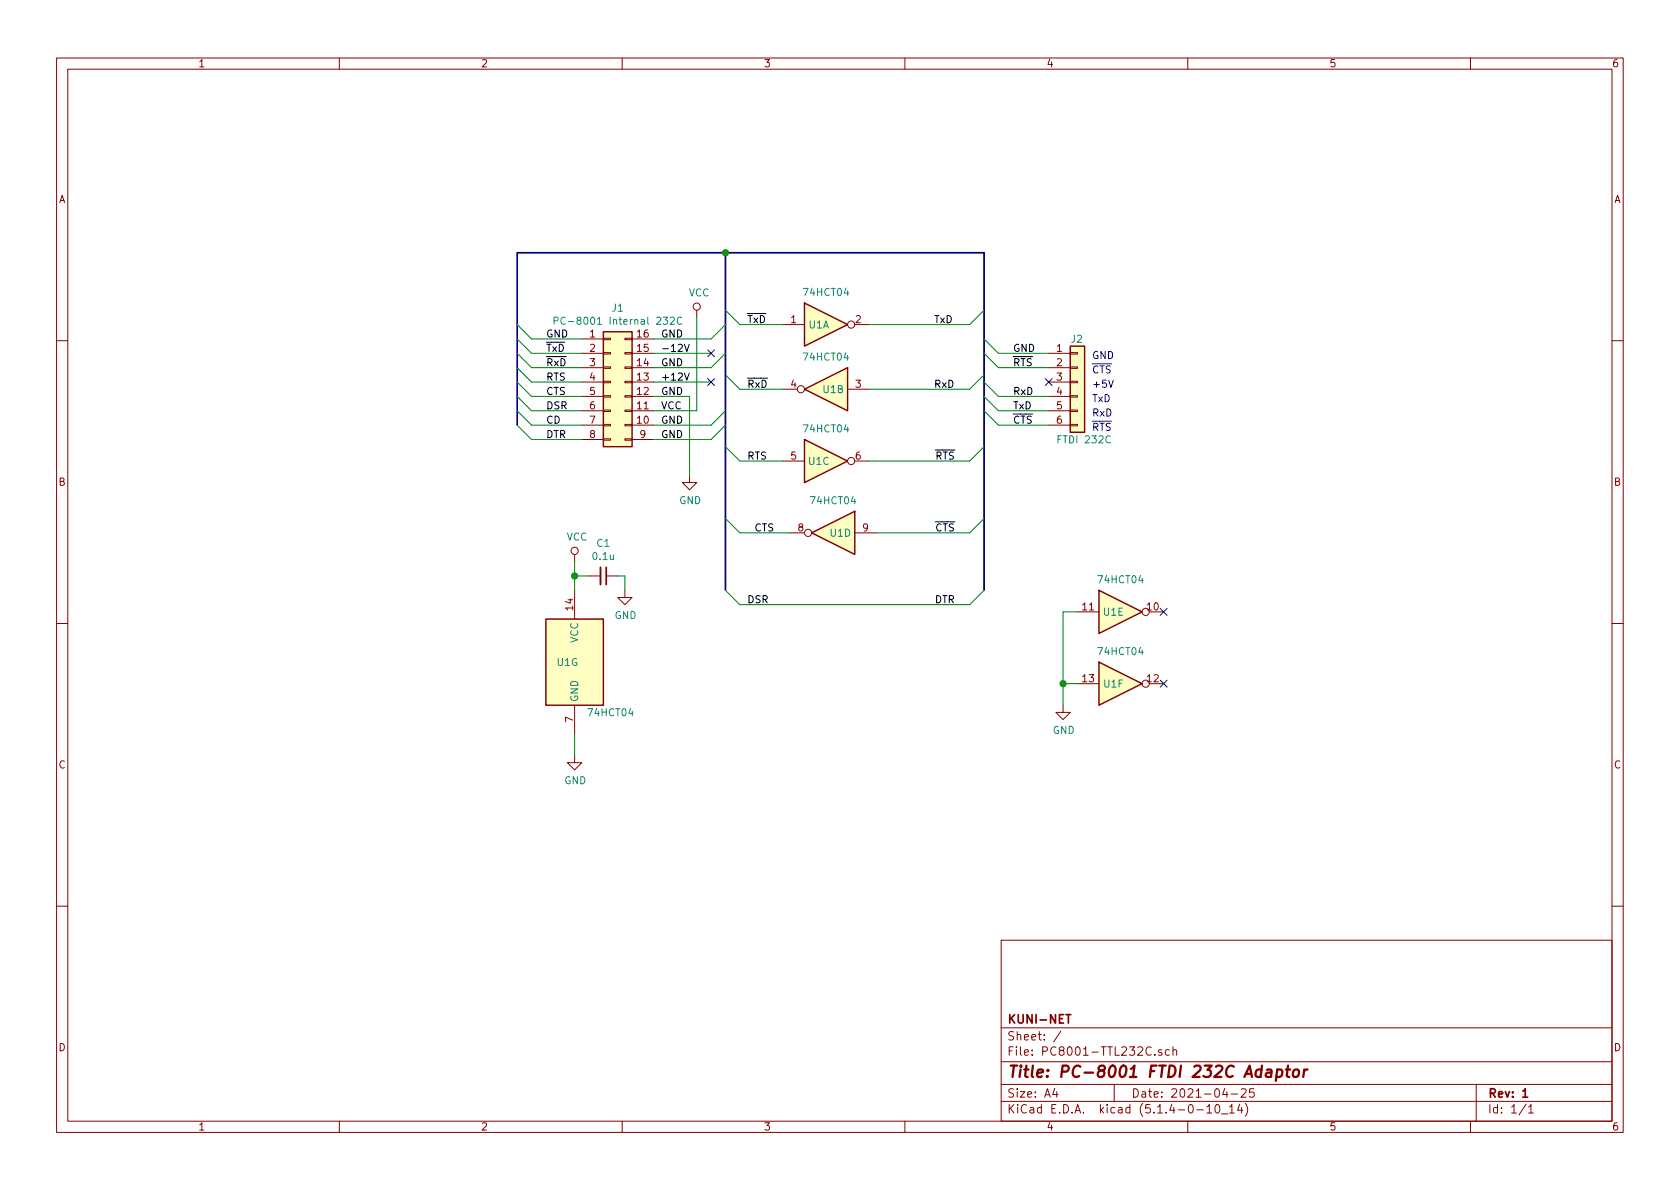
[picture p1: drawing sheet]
<svg xmlns="http://www.w3.org/2000/svg" width="297mm" height="210mm" viewBox="0 0 297 210" stroke-linecap="round" stroke-linejoin="round" font-family="sans-serif">
<g fill="none" stroke="#840000" stroke-width=".18">
<path d="M10 10.3h277v189.9h-277zM12 12.2h273v186.1h-273zM60 10.3v1.9M110 10.3v1.9M160 10.3v1.9M210 10.3v1.9M260 10.3v1.9M102.9 59.9h3.8M106.7 59.8h1.2v.3h-1.2zM110.5 59.8h1.3v.3h-1.3zM111.8 59.9h3.8M123.2 54.9v1.2"/>
<path d="M138.4 57.4h3.8M151.1 57.4h2.6M10 60.2h2M102.9 75.2h3.8M102.9 72.6h3.8M102.9 70.1h3.8M102.9 67.6h3.8M102.9 65h3.8M102.9 62.5h3.8M102.9 77.7h3.8M106.7 72.5h1.2v.3h-1.2zM106.7 75.1h1.2v.2h-1.2z"/>
<path d="M106.7 77.6h1.2v.2h-1.2zM106.7 70h1.2v.2h-1.2zM106.7 64.9h1.2v.2h-1.2zM106.7 62.4h1.2v.2h-1.2zM106.7 67.4h1.2v.3h-1.2zM110.5 72.5h1.3v.3h-1.3zM110.5 75.1h1.3v.2h-1.3zM110.5 77.6h1.3v.2h-1.3zM110.5 70h1.3v.2h-1.3zM110.5 64.9h1.3v.2h-1.3zM110.5 62.4h1.3v.2h-1.3zM110.5 67.4h1.3v.3h-1.3z"/>
<path d="M111.8 75.2h3.8M111.8 72.6h3.8M111.8 70.1h3.8M111.8 67.6h3.8M111.8 65h3.8M111.8 62.5h3.8M111.8 77.7h3.8M138.4 68.8h2.6M149.9 68.8h3.8M185.4 75.2h3.8M185.4 72.6h3.8M185.4 70.1h3.8"/>
<path d="M185.4 67.6h3.8M185.4 65h3.8M185.4 62.5h3.8M189.2 72.5h1.3v.3h-1.3zM189.2 75.1h1.3v.2h-1.3zM189.2 70h1.3v.2h-1.3zM189.2 64.9h1.3v.2h-1.3zM189.2 62.4h1.3v.2h-1.3zM189.2 67.4h1.3v.3h-1.3zM285 60.2h2M101.6 98v1.3M121.9 84.1v1.2h1.3l-1.3 1.3-1.3-1.3h1.3"/>
<path d="M138.4 81.5h3.8M139.7 94.2h2.5M151.1 94.2h3.8M151.1 81.5h2.6M10 110.3h2M101.6 104.4v5.1M104.1 101.8h2.1M107.2 101.8h2M110.5 104.4v1.3h1.3l-1.3 1.2-1.3-1.2h1.3M190.5 108.2h3.8M203.2 108.2h2.5M285 110.3h2"/>
<path d="M101.6 133.6v1.3h1.3l-1.3 1.2-1.3-1.2h1.3M101.6 124.7v5.1M188 124.7v1.3h1.2l-1.2 1.2-1.3-1.2h1.3M190.5 120.9h3.8M203.2 120.9h2.5M10 160.2h2M177 166.3h108v32h-108zM285 160.2h2M60 198.3v1.9M110 198.3v1.9M160 198.3v1.9M177 194.8h108"/>
<path d="M177 191.8h108M177 187.8h108M177 181.8h108M186.5 192.5l-.4 1h1M186.8 193v1M187.6 182.3l-1.3 2M197 191.8v3M204.2 186.5v.1M205.4 185.7a.37 .37 0 0 0-.6 .1l.1 .2 .5 .2 .1 .1-.2 .3-.5-.1M206.8 185.7l-.5-.1-.3 .3 .2 .6h.6M207.4 185.7h.1a.37 .37 0 0 1 .6 .1v.8M207.4 185.1v1.5"/>
<path d="M210 198.3v1.9M211.6 196.3h1.2M213.4 195.8l.4-.5v1.5M213.4 196.8h.8M215 195.4l.3-.1a.94 .94 0 0 1 0 1.5 .8 .8 0 0 1-.6-.6 .8 .8 0 0 1 .3-.8zM216 197h1.1M216.6 192.5l-.4 1h.9M216.9 193v1M217.4 195.8l.4-.5v1.5M217.4 196.8h.8M217.7 193.5h1.1M219.2 195.2l-.4 1.1h.9"/>
<path d="M219.5 192.7l.2-.2h.3l.3 .2v.3v.2l-.9 .8h.9M219.5 195.8v1M220.2 195.1a1.71 1.71 0 0 1 0 2.3M221.7 192.5h-.7l-.1 .7 .2-.1 .5 .1 .2 .2-.1 .5-.2 .1-.6-.1M260 198.3v1.9M261 191.8v6.5M269.8 195.2l-1.2 2M270.3 195.8l.4-.5v1.5M270.3 196.8h.8"/>
<circle cx="123.2" cy="54.2" r=".63"/>
<circle cx="150.5" cy="57.4" r=".63"/>
<circle cx="141.6" cy="68.8" r=".63"/>
<circle cx="101.6" cy="97.4" r=".63"/>
<circle cx="142.9" cy="94.2" r=".63"/>
<circle cx="150.5" cy="81.5" r=".63"/>
<circle cx="202.6" cy="108.2" r=".63"/>
<circle cx="202.6" cy="120.9" r=".63"/>
</g>
<path d="M107.2 100.3v3.1M188.5 179.4h.8M188.9 179.4v1.5M269.2 193l.5-.5v1.5M269.2 194h.9" fill="none" stroke="#840000" stroke-width=".3"/>
<path d="M224 189.2h.8l-.1 1.2M224.8 189.6l-.7 .1a.4 .4 0 0 0-.3 .3 .4 .4 0 0 0 .2 .4l.7-.1M225.8 189.2a.68 .68 0 0 1 .9 .1v.8a.66 .66 0 0 1-1 .2M225.8 189.1l-.2 2M227.4 189.1h.7M227.7 188.4l-.2 1.8 .1 .1 .4 .1M228.8 189.3a.51 .51 0 0 1 .5-.2 .51 .51 0 0 1 .4 .4l-.1 .6a.54 .54 0 0 1-.5 .4 .54 .54 0 0 1-.5-.4zM230.6 189.1l-.2 1.3M231.2 189.1a.55 .55 0 0 0-.6 .4" fill="none" stroke="#840000" stroke-width=".41"/>
<g fill="#ffffc2" stroke="#ffffc2" stroke-width=".18">
<path d="M106.7 58.7h5.1v20.3h-5.1z"/>
<path d="M142.2 68.8l7.7-3.8v7.6z"/>
<path d="M96.5 109.5h10.2v15.2h-10.2z"/>
<path d="M194.3 117.1l7.6 3.8-7.6 3.8z"/>
<path d="M194.3 104.4l7.6 3.8-7.6 3.8z"/>
<path d="M143.5 94.2l7.6-3.8v7.6z"/>
<path d="M142.2 77.7l7.7 3.8-7.7 3.8z"/>
<path d="M142.2 53.6l7.7 3.8-7.7 3.8z"/>
<path d="M189.2 61.2h2.6v15.2h-2.6z"/>
</g>
<path d="M106.7 58.7h5.1v20.3h-5.1zM142.2 53.6l7.7 3.8-7.7 3.8zM142.2 68.8l7.7-3.8v7.6zM142.2 77.7l7.7 3.8-7.7 3.8zM189.2 61.2h2.6v15.2h-2.6zM143.5 94.2l7.6-3.8v7.6zM96.5 109.5h10.2v15.2h-10.2zM194.3 117.1l7.6 3.8-7.6 3.8zM194.3 104.4l7.6 3.8-7.6 3.8z" fill="none" stroke="#840000" stroke-width=".25"/>
<path d="M98 56.7l.6-.1v-.4l-.1-.1h-.5v1.2M99.9 56.2a.6 .6 0 0 0-.8 .4 .6 .6 0 0 0 .6 .7l.2-.1M118.5 56.2l.5-.1 .3 .3-.8 .9h.8M120.5 56.2a.6 .6 0 0 0-.8 .4 .6 .6 0 0 0 .6 .7l.2-.1" fill="none" stroke="#008484" stroke-width=".18"/>
<path d="M106.2 100.3v3.1" fill="none" stroke="#840000" stroke-width=".33"/>
<path d="M128.3 44.7v59.7M91.4 75.2v-30.5h82.6v59.7" fill="none" stroke="#000084" stroke-width=".3"/>
<g fill="none" stroke="#008400" stroke-width=".18">
<path d="M91.4 57.4l2.6 2.5h8.9M91.4 59.9l2.6 2.6h8.9M123.2 56.1v16.5h-7.6M128.3 57.4l-2.6 2.5h-10.1M128.3 54.9l2.5 2.5h7.6M174 59.9l2.5 2.6h8.9M174 54.9l-2.6 2.5h-17.7M91.4 62.5l2.6 2.5h8.9M91.4 67.6l2.6 2.5h8.9M91.4 70.1l2.6 2.5h8.9M91.4 72.6l2.6 2.6h8.9M91.4 65l2.6 2.6h8.9"/>
<path d="M91.4 75.2l2.6 2.5h8.9M115.6 62.5h10.1M115.6 70.1h6.3v14M115.6 67.6h10.1M128.3 79l2.5 2.5h7.6M128.3 62.5l-2.6 2.5h-10.1M128.3 72.6l-2.6 2.6h-10.1M128.3 75.2l-2.6 2.5h-10.1M128.3 66.3l2.5 2.5h7.6M174 79l-2.6 2.5h-17.7M174 62.5l2.5 2.5h8.9M174 67.6l2.5 2.5h8.9"/>
<path d="M174 70.1l2.5 2.5h8.9M174 72.6l2.5 2.6h8.9M174 66.3l-2.6 2.5h-17.7M101.6 99.3v5.1M128.3 91.7l2.5 2.5h8.9M174 91.7l-2.6 2.5h-16.5M101.6 101.8h2.5M109.2 101.8h1.3v2.6M128.3 104.4l2.5 2.5h40.6l2.6-2.5M190.5 108.2h-2.5v16.5M101.6 129.8v3.8M188 120.9h2.5"/>
</g>
<path d="M121 66l.4 1.2 .5-1.2M121 60.9l.4 1.2 .5-1.2" fill="none" stroke="#000" stroke-width=".18"/>
<path d="M196 67.2l.4 1.3 .4-1.3" fill="none" stroke="#0000c2" stroke-width=".18"/>
<g fill="#008400" stroke="#008400" stroke-width=".25">
<circle cx="128.3" cy="44.7" r=".51"/>
<circle cx="188" cy="120.9" r=".51"/>
<circle cx="101.6" cy="101.8" r=".51"/>
</g>
<path d="M125.1 66.9l1.2 1.3M125.1 61.9l1.2 1.2M126.3 66.9l-1.2 1.3M126.3 61.9l-1.2 1.2M184.8 66.9l1.2 1.3M186 66.9l-1.2 1.3M205.1 107.6l1.2 1.2M206.3 107.6l-1.2 1.2M205.1 120.3l1.2 1.2M206.3 120.3l-1.2 1.2" fill="none" stroke="#000084" stroke-width=".18"/>
<text font-size="2.8" fill="#840000" x="178" y="190.5">Title: PC-8001 FTDI 232C Adaptor</text>
<g font-size="2.1" fill="#840000">
<text x="178" y="184">Sheet: /</text>
<text x="178" y="181">KUNI-NET</text>
<text x="178" y="186.7">File: PC8001-TTL232C.sch</text>
<text x="178" y="196.9">KiCad E.D.A. kicad (5.1.4-0-10_14)</text>
<text x="178" y="194.1">Size: A4</text>
<text x="200" y="194.1">Date: 2021-04-25</text>
<text x="263" y="194.1">Rev: 1</text>
<text x="263" y="196.9">Id: 1/1</text>
</g>
<g font-size="1.8" fill="#840000">
<text x="35" y="11.9">1</text>
<text x="85" y="11.9">2</text>
<text x="135" y="11.9">3</text>
<text x="185" y="11.9">4</text>
<text x="235" y="11.9">5</text>
<text x="285" y="11.9">6</text>
<text x="10.4" y="35.9">A</text>
<text x="285.4" y="35.9">A</text>
<text x="104.3" y="59.7">1</text>
<text x="112.7" y="59.7">16</text>
<text x="139.9" y="57.1">1</text>
<text x="151.3" y="57.1">2</text>
<text x="104.3" y="62.2">2</text>
<text x="104.3" y="64.8">3</text>
<text x="112.7" y="64.8">14</text>
<text x="112.7" y="62.2">15</text>
<text x="186.8" y="62.2">1</text>
<text x="186.8" y="64.8">2</text>
<text x="104.3" y="67.3">4</text>
<text x="104.3" y="69.8">5</text>
<text x="112.7" y="69.8">12</text>
<text x="112.7" y="67.3">13</text>
<text x="139.9" y="68.6">4</text>
<text x="151.3" y="68.6">3</text>
<text x="186.8" y="67.3">3</text>
<text x="186.8" y="69.8">4</text>
<text x="104.3" y="72.4">6</text>
<text x="104.3" y="74.9">7</text>
<text x="104.3" y="77.5">8</text>
<text x="112.7" y="74.9">10</text>
<text x="112.7" y="72.4">11</text>
<text x="113.2" y="77.5">9</text>
<text x="186.8" y="72.4">5</text>
<text x="186.8" y="74.9">6</text>
<text x="139.9" y="81.3">5</text>
<text x="151.3" y="81.3">6</text>
<text x="10.4" y="85.9">B</text>
<text x="285.4" y="85.9">B</text>
<text x="141.1" y="94">8</text>
<text x="152.6" y="94">9</text>
<text x="101.3" y="107.9" transform="rotate(-90 101.3 107.9)">14</text>
<text x="191.4" y="107.9">11</text>
<text x="202.9" y="107.9">10</text>
<text x="191.4" y="120.6">13</text>
<text x="202.9" y="120.6">12</text>
<text x="101.3" y="127.7" transform="rotate(-90 101.3 127.7)">7</text>
<text x="10.4" y="135.9">C</text>
<text x="285.4" y="135.9">C</text>
<text x="10.4" y="185.9">D</text>
<text x="285.4" y="185.9">D</text>
<text x="35" y="199.9">1</text>
<text x="85" y="199.9">2</text>
<text x="135" y="199.9">3</text>
<text x="185" y="199.9">4</text>
<text x="235" y="199.9">5</text>
<text x="285" y="199.9">6</text>
</g>
<g font-size="1.8" fill="#008484">
<text x="121.8" y="52.4">VCC</text>
<text x="142.3" y="52.3">74HCT04</text>
<text x="99.9" y="57.4">PC-8001 Internal 232C</text>
<text x="108.3" y="55.1">J1</text>
<text x="143" y="58.1">U1A</text>
<text x="142.2" y="63.8">74HCT04</text>
<text x="189.4" y="60.6">J2</text>
<text x="145.6" y="69.5">U1B</text>
<text x="142.3" y="76.5">74HCT04</text>
<text x="143" y="82.2">U1C</text>
<text x="187.4" y="78.4">FTDI 232C</text>
<text x="120.1" y="89.1">GND</text>
<text x="143.5" y="89.2">74HCT04</text>
<text x="100.2" y="95.6">VCC</text>
<text x="146.8" y="94.9">U1D</text>
<text x="104.9" y="99">0.1u</text>
<text x="105.6" y="96.7">C1</text>
<text x="194.3" y="103.1">74HCT04</text>
<text x="102.2" y="113.7" transform="rotate(-90 102.2 113.7)">VCC</text>
<text x="108.7" y="109.5">GND</text>
<text x="195.1" y="108.9">U1E</text>
<text x="98.5" y="117.8">U1G</text>
<text x="194.3" y="115.8">74HCT04</text>
<text x="102.2" y="124.2" transform="rotate(-90 102.2 124.2)">GND</text>
<text x="195.2" y="121.6">U1F</text>
<text x="104.2" y="126.7">74HCT04</text>
<text x="186.1" y="129.8">GND</text>
<text x="99.8" y="138.7">GND</text>
</g>
<g font-size="1.8">
<text x="96.5" y="59.7">GND</text>
<text x="116.8" y="59.7">GND</text>
<text x="132.1" y="57.1">TxD</text>
<text x="165.1" y="57.1">TxD</text>
<text x="96.5" y="64.8">RxD</text>
<text x="96.5" y="62.2">TxD</text>
<text x="116.8" y="64.8">GND</text>
<text x="116.8" y="62.2">-12V</text>
<text x="179.1" y="62.2">GND</text>
<text x="179.1" y="64.8">RTS</text>
<text x="96.5" y="69.8">CTS</text>
<text x="96.5" y="67.3">RTS</text>
<text x="116.8" y="67.3">+12V</text>
<text x="116.8" y="69.8">GND</text>
<text x="132.1" y="68.6">RxD</text>
<text x="165.1" y="68.6">RxD</text>
<text x="179.1" y="69.8">RxD</text>
<text x="96.5" y="72.4">DSR</text>
<text x="96.5" y="77.5">DTR</text>
<text x="96.5" y="74.9">CD</text>
<text x="116.8" y="72.4">VCC</text>
<text x="116.8" y="77.5">GND</text>
<text x="116.8" y="74.9">GND</text>
<text x="179.1" y="72.4">TxD</text>
<text x="179.1" y="74.9">CTS</text>
<text x="132.1" y="81.3">RTS</text>
<text x="165.4" y="81.3">RTS</text>
<text x="133.3" y="94">CTS</text>
<text x="165.4" y="94">CTS</text>
<text x="132.1" y="106.7">DSR</text>
<text x="165.3" y="106.7">DTR</text>
</g>
<g font-size="1.8" fill="#0000c2">
<text x="193" y="63.5">GND</text>
<text x="193" y="71.1">TxD</text>
<text x="193" y="68.6">+5V</text>
<text x="193" y="66">CTS</text>
<text x="193" y="76.2">RTS</text>
<text x="193" y="73.7">RxD</text>
</g>
</svg>
